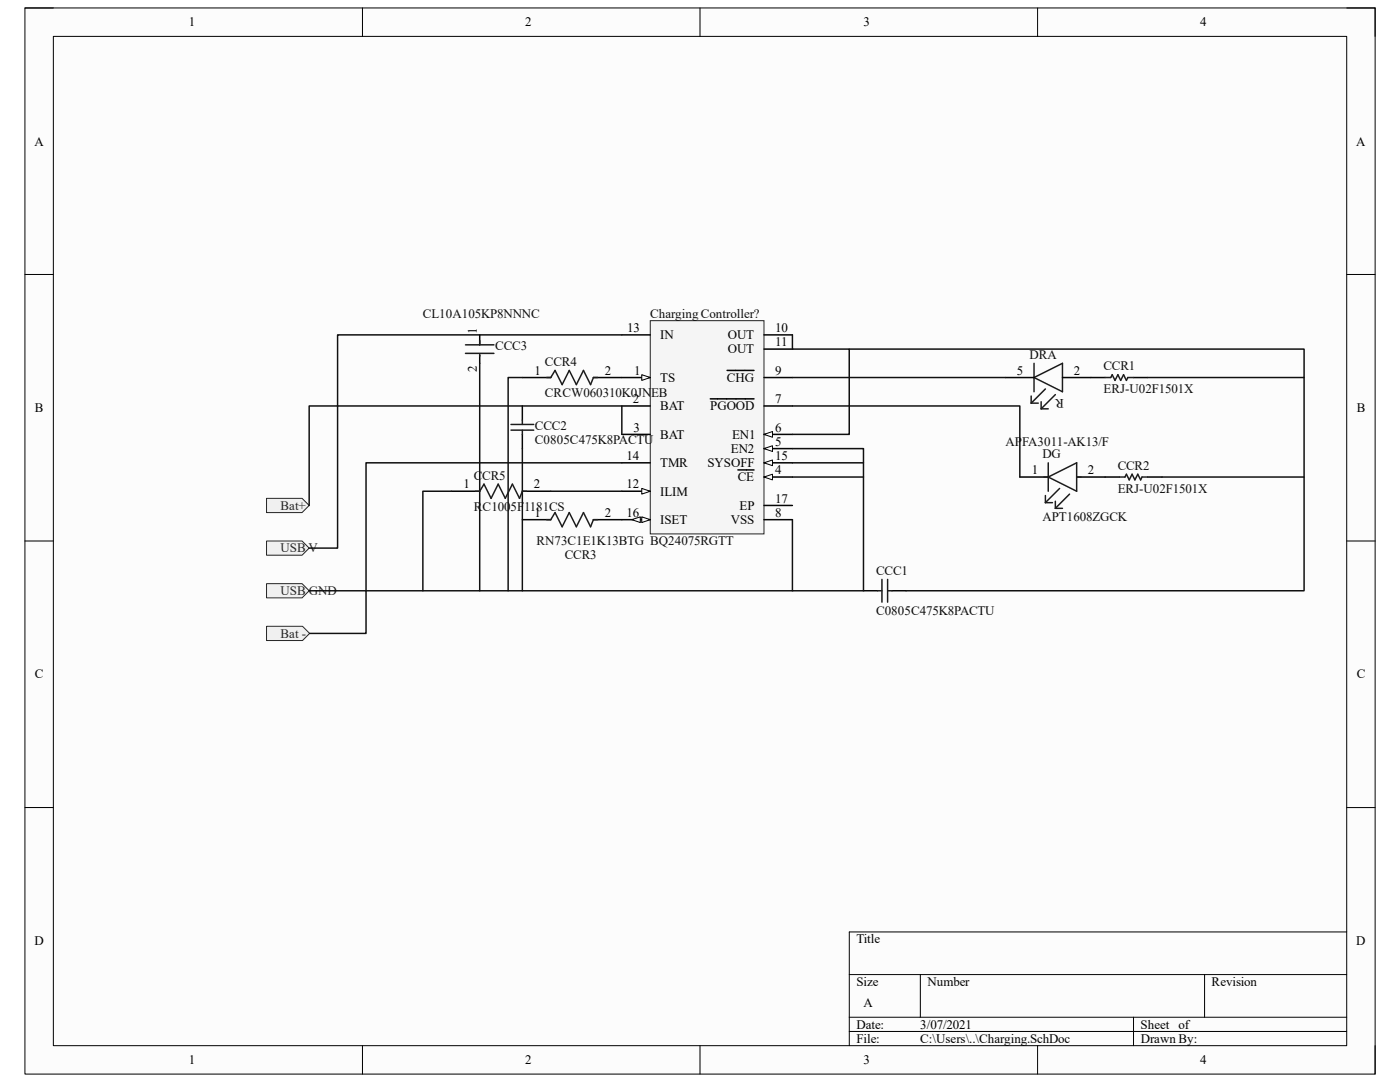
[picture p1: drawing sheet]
<svg xmlns="http://www.w3.org/2000/svg" width="279mm" height="216mm" viewBox="0 0 279 216" stroke-linecap="round" stroke-linejoin="round" font-family="sans-serif">
<path d="M5 1.6h269.4v212.7h-269.4z" fill-rule="evenodd" fill="#fcfcfc"/>
<path d="M5 1.6h269.4v212.7h-269.4z" fill="none" stroke="#000" stroke-width=".2"/>
<path d="M10.6 7.3h258.2v201.4h-258.2z" fill-rule="evenodd" fill="#fcfcfc"/>
<g fill="none" stroke="#000" stroke-width=".2">
<path d="M5 1.6h5.6M10.6 7.3h258.2v201.4h-258.2zM72.3 1.6v5.7M139.7 1.6v5.7M207.1 1.6v5.7M268.8 1.6h5.6v5.7M5 54.8h5.6M268.8 54.8h5.6M5 107.9h5.6M268.8 107.9h5.6M5 161.1h5.6M268.8 161.1h5.6"/>
<path d="M169.5 194.5h99.3M183.7 194.5v8.5M240.4 194.5v8.5M268.8 186h-99.3v22.7M72.3 208.7v5.6M139.7 208.7v5.6M169.5 203h99.3M169.5 205.8h99.3M207.1 208.7v5.6M226.2 203v5.7M274.4 208.7v5.6"/>
</g>
<path d="M129.8 64h22.7v42.5h-22.7z" fill-rule="evenodd" fill="#f5f5f5"/>
<path d="M129.8 64h22.7v42.5h-22.7z" fill="none" stroke="#262626" stroke-width=".2"/>
<path d="M124.1 75.3h5.7" fill="none" stroke="#000" stroke-width=".3"/>
<path d="M128.1 74.8l1.7 .5-1.7 .6z" fill="#fbfbfb"/>
<path d="M128.1 74.8l1.7 .5-1.7 .6z" fill="none" stroke="#000" stroke-width=".2"/>
<path d="M124.1 81h5.7M124.1 86.7h5.7M152.5 95.2h5.6" fill="none" stroke="#000" stroke-width=".3"/>
<path d="M152.5 95.2l1.7-.6v1.2z" fill="#fbfbfb"/>
<path d="M152.5 95.2l1.7-.6v1.2z" fill="none" stroke="#000" stroke-width=".2"/>
<path d="M147.3 93.8h3.2M152.5 89.5h5.6" fill="none" stroke="#000" stroke-width=".3"/>
<path d="M152.5 89.5l1.7-.6v1.2z" fill="#fbfbfb"/>
<path d="M152.5 89.5l1.7-.6v1.2z" fill="none" stroke="#000" stroke-width=".2"/>
<path d="M152.5 86.7h5.6" fill="none" stroke="#000" stroke-width=".3"/>
<path d="M152.5 86.7l1.7-.6v1.1z" fill="#fbfbfb"/>
<path d="M152.5 86.7l1.7-.6v1.1z" fill="none" stroke="#000" stroke-width=".2"/>
<path d="M141.8 79.6h8.7M145.1 73.9h5.4M152.5 75.3h5.6M152.5 66.8h5.6M152.5 69.7h5.6M124.1 98h5.7M152.5 81h5.6M152.5 103.7h5.6" fill="none" stroke="#000" stroke-width=".3"/>
<path d="M128.1 97.5l1.7 .5-1.7 .6z" fill="#fbfbfb"/>
<path d="M128.1 97.5l1.7 .5-1.7 .6z" fill="none" stroke="#000" stroke-width=".2"/>
<path d="M124.1 66.8h5.7M124.1 92.4h5.7M152.5 92.4h5.6" fill="none" stroke="#000" stroke-width=".3"/>
<path d="M152.5 92.4l1.7-.6v1.1z" fill="#fbfbfb"/>
<path d="M152.5 92.4l1.7-.6v1.1z" fill="none" stroke="#000" stroke-width=".2"/>
<path d="M124.1 103.7h5.7" fill="none" stroke="#000" stroke-width=".3"/>
<path d="M128.1 103.1l1.7 .6-1.7 .6z" fill="#fbfbfb"/>
<path d="M128.1 103.1l1.7 .6-1.7 .6z" fill="none" stroke="#000" stroke-width=".2"/>
<path d="M126.1 103.7l1.7-.6v1.2z" fill="#fbfbfb"/>
<path d="M126.1 103.7l1.7-.6v1.2z" fill="none" stroke="#000" stroke-width=".2"/>
<path d="M152.5 100.9h5.6" fill="none" stroke="#000" stroke-width=".3"/>
<path d="M53.2 99.4h7.1l1.4 1.5-1.4 1.4h-7.1z" fill-rule="evenodd" fill="#f0f0f0"/>
<path d="M53.2 99.4h7.1l1.4 1.5-1.4 1.4h-7.1z" fill="none" stroke="#262626" stroke-width=".2"/>
<path d="M53.2 107.9h7.1l1.4 1.5-1.4 1.4h-7.1z" fill-rule="evenodd" fill="#f0f0f0"/>
<path d="M53.2 107.9h7.1l1.4 1.5-1.4 1.4h-7.1z" fill="none" stroke="#262626" stroke-width=".2"/>
<path d="M53.2 116.5h7.1l1.4 1.4-1.4 1.4h-7.1z" fill-rule="evenodd" fill="#f0f0f0"/>
<path d="M53.2 116.5h7.1l1.4 1.4-1.4 1.4h-7.1z" fill="none" stroke="#262626" stroke-width=".2"/>
<path d="M53.2 125h7.2l1.4 1.4-1.4 1.4h-7.2z" fill-rule="evenodd" fill="#f0f0f0"/>
<path d="M53.2 125h7.2l1.4 1.4-1.4 1.4h-7.2z" fill="none" stroke="#262626" stroke-width=".2"/>
<g fill="none" stroke="#000" stroke-width=".3">
<path d="M95.7 66.8v2M95.7 70.8v1.7M104.2 75.3h5.7M118.4 75.3h5.7M200.7 75.3h5.7M212 75.3h8.5M226.2 75.3h2.9M90.1 98h5.6M104.2 81v2.8M104.2 86.7v2.8M104.2 98h5.7M203.5 95.2h5.7"/>
<path d="M214.9 95.2h8.5M229.1 95.2h2.8M104.2 103.7h5.7M118.4 103.7h5.7M172.3 117.9h2.9M178 117.9h2.8"/>
</g>
<g fill="none" stroke="#1c1c1c" stroke-width=".3">
<path d="M92.9 68.8h5.7M92.9 70.5h5.7M95.7 68v.8M95.7 70.8v.3M109.1 75.3h.8l.9-1.4 1.4 2.9 1.4-2.9 1.4 2.9 1.4-2.9 1.5 2.9 .5-1.5h.9M205.8 79v1.4M206.4 75.3l5.6-2.8v5.7zM206.4 72.5v5.7M208.6 77.6l-2.8 2.8M210.6 78.7l-2.8 2.9M220.5 75.3h1.2l.3-.5 .5 1.1 .6-1.1 .6 1.1 .5-1.1 .6 1.1 .3-.6h1.1M94.9 98h.8l.9-1.4 1.4 2.8 1.4-2.8 1.4 2.8 1.5-2.8 1.4 2.8 .5-1.4h.9"/>
<path d="M102 84.7h4.5M102 85.8h4.5M104.2 83.8v.9M104.2 85.8v.9M205.8 80.4h1.4M207.8 81.6h1.4M207.8 80.2v1.4M208.3 95.2h.9M208.6 98.9v1.4M209.2 95.2l5.7-2.8v5.6zM209.2 92.4v5.6M211.5 97.5l-2.9 2.8"/>
<path d="M213.5 98.6l-2.9 2.8M214.9 95.2h.8M223.4 95.2h1.1l.3-.6 .6 1.2 .5-1.2 .6 1.2 .6-1.2 .5 1.2 .3-.6h1.2M109.1 103.7h.8l.9-1.4 1.4 2.8 1.4-2.8 1.4 2.8 1.4-2.8 1.5 2.8 .5-1.4h.9M175.2 117.9h.8M176 115.6v4.6M177.1 115.6v4.6M177.1 117.9h.9M208.6 100.3h1.4M210.6 101.4h1.4M210.6 100v1.4"/>
</g>
<g fill="none" stroke="#0e0e0e" stroke-width=".3">
<path d="M95.7 72.5v45.4M104.2 75.3h-2.8v42.6M124.1 66.8h-56.7v42.6h-5.7M158.1 66.8v2.9h11.4v17h-11.4M158.1 75.3h42.6M169.5 69.7h90.8v48.2h-79.5M229.1 75.3h31.2M90.1 98h-5.7v19.9M104.2 89.5v28.4M109.9 98h14.2M124.1 92.4h-51.1v34h-11.2M124.1 86.7v-5.7h-62.4v19.9"/>
<path d="M158.1 95.2h14.2M158.1 92.4h14.2M158.1 89.5h14.2v28.4h-110.6M158.1 81h45.4v14.2M231.9 95.2h28.4M158.1 103.7v14.2"/>
</g>
<g font-size="2.6">
<text x="37.7" y="5.2">1</text>
<text x="104.8" y="5.2">2</text>
<text x="172.3" y="5.2">3</text>
<text x="239.5" y="5.2">4</text>
<text x="6.9" y="29">A</text>
<text x="270.7" y="29">A</text>
<text x="95.2" y="66.5" transform="rotate(-90 95.2 66.5)">1</text>
<text x="125.1" y="66.3">13</text>
<text x="131.7" y="67.6">IN</text>
<text x="145.2" y="67.6">OUT</text>
<text x="145.2" y="70.5">OUT</text>
<text x="154.7" y="66.3">10</text>
<text x="154.7" y="69.1">11</text>
<text x="95.2" y="74.3" transform="rotate(-90 95.2 74.3)">2</text>
<text x="106.7" y="74.8">1</text>
<text x="120.7" y="74.8">2</text>
<text x="126.5" y="74.8">1</text>
<text x="131.7" y="76.2">TS</text>
<text x="145.1" y="76.2">CHG</text>
<text x="154.7" y="74.8">9</text>
<text x="202.9" y="74.8">5</text>
<text x="214.3" y="74.8">2</text>
<text x="7" y="82.2">B</text>
<text x="126.3" y="80.4">2</text>
<text x="131.7" y="81.8">BAT</text>
<text x="141.7" y="81.8">PGOOD</text>
<text x="154.7" y="80.4">7</text>
<text x="270.8" y="82.2">B</text>
<text x="126.4" y="86.1">3</text>
<text x="131.7" y="87.5">BAT</text>
<text x="146.1" y="87.5">EN1</text>
<text x="154.7" y="88.9">5</text>
<text x="154.7" y="86.1">6</text>
<text x="125" y="91.8">14</text>
<text x="131.7" y="93.2">TMR</text>
<text x="141.2" y="93.2">SYSOFF</text>
<text x="145.9" y="90.3">EN2</text>
<text x="154.7" y="94.6">4</text>
<text x="154.7" y="91.8">15</text>
<text x="206" y="94.6">1</text>
<text x="217.1" y="94.6">2</text>
<text x="92.5" y="97.5">1</text>
<text x="106.5" y="97.5">2</text>
<text x="125" y="97.5">12</text>
<text x="131.7" y="98.9">ILIM</text>
<text x="147.2" y="96.1">CE</text>
<text x="147.6" y="101.7">EP</text>
<text x="154.7" y="100.3">17</text>
<text x="106.7" y="103.1">1</text>
<text x="120.7" y="103.1">2</text>
<text x="125" y="103.1">16</text>
<text x="131.7" y="104.6">ISET</text>
<text x="145.9" y="104.6">VSS</text>
<text x="154.7" y="103.1">8</text>
<text x="7" y="135.4">C</text>
<text x="270.8" y="135.4">C</text>
<text x="6.9" y="188.6">D</text>
<text x="170.9" y="188.2">Title</text>
<text x="270.7" y="188.6">D</text>
<text x="170.9" y="196.7">Size</text>
<text x="185.1" y="196.7">Number</text>
<text x="241.8" y="196.7">Revision</text>
<text x="172.3" y="201">A</text>
<text x="170.9" y="205.2">Date:</text>
<text x="170.9" y="208.1">File:</text>
<text x="183.6" y="205.2">3/07/2021</text>
<text x="183.7" y="208.1">C:\Users\..\Charging.SchDoc</text>
<text x="227.6" y="205.2">Sheet of</text>
<text x="227.7" y="208.1">Drawn By:</text>
<text x="37.7" y="212.3">1</text>
<text x="104.8" y="212.3">2</text>
<text x="172.3" y="212.3">3</text>
<text x="239.5" y="212.3">4</text>
</g>
<g font-size="2.6" fill="#0e0e0e">
<text x="84.4" y="63.4">CL10A105KP8NNNC</text>
<text x="129.8" y="63.4">Charging Controller?</text>
<text x="98.8" y="69.9">CCC3</text>
<text x="205.5" y="71.6">DRA</text>
<text x="108.8" y="73.1">CCR4</text>
<text x="220.2" y="73.9">CCR1</text>
<text x="108.8" y="79.3">CRCW060310K0JNEB</text>
<text x="212.3" y="79.6" transform="rotate(-180 212.3 79.6)">R</text>
<text x="220.2" y="78.4">ERJ-U02F1501X</text>
<text x="106.8" y="85.8">CCC2</text>
<text x="106.8" y="88.6">C0805C475K8PACTU</text>
<text x="200.7" y="88.9">APFA3011-AK13/F</text>
<text x="94.6" y="95.8">CCR5</text>
<text x="208" y="91.5">DG</text>
<text x="223.1" y="93.8">CCR2</text>
<text x="94.6" y="102">RC1005F1181CS</text>
<text x="223.1" y="98.3">ERJ-U02F1501X</text>
<text x="208" y="104">APT1608ZGCK</text>
<text x="107.1" y="108.8">RN73C1E1K13BTG BQ24075RGTT</text>
<text x="112.7" y="111.6">CCR3</text>
<text x="174.8" y="114.8">CCC1</text>
<text x="174.8" y="122.7">C0805C475K8PACTU</text>
</g>
<g font-size="2.6" fill="#262626">
<text x="56" y="101.7">Bat+</text>
<text x="56" y="110.2">USB V</text>
<text x="56" y="118.7">USB GND</text>
<text x="56" y="127.3">Bat -</text>
</g>
</svg>
